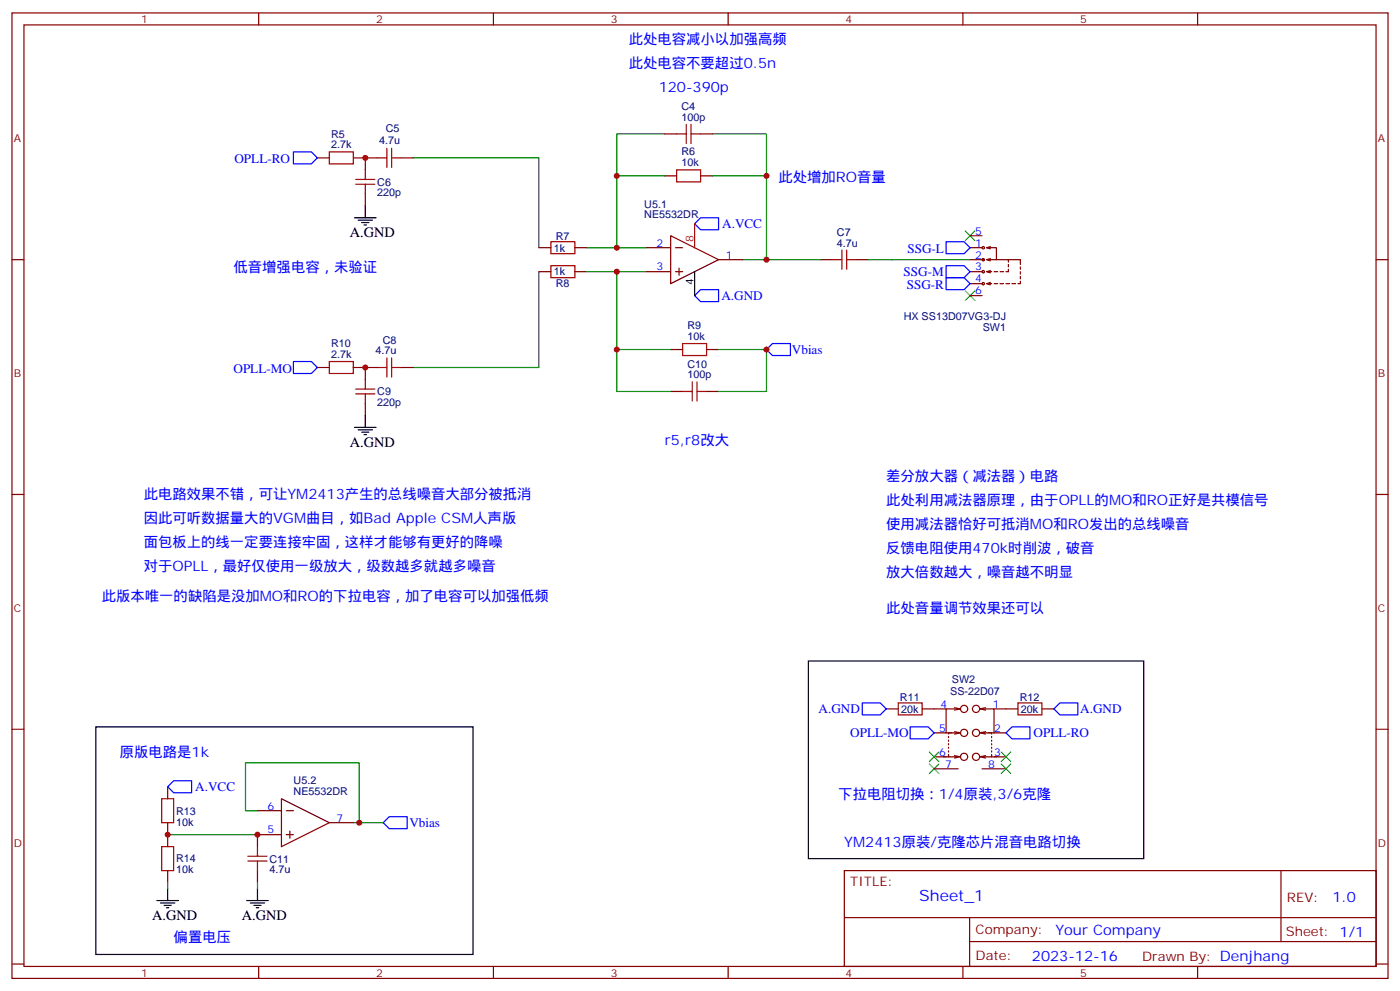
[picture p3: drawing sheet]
<svg xmlns="http://www.w3.org/2000/svg" width="412mm" height="292mm" viewBox="0 0 412 292" stroke-linecap="round" stroke-linejoin="round" font-family="sans-serif">
<g fill="none" stroke="#870000" stroke-width=".35">
<path d="M3.5 3.8h405.4v284.3h-405.4zM7.1 7.3h398.2v277.3h-398.2zM76.2 3.8v3.5M145.3 3.8v3.5M214.5 3.8v3.5M283.6 3.8v3.5M352.8 3.8v3.5M195.8 39.4h3.5M206.4 39.4h3.5M93.5 46.5h3.5M104.1 46.5h7M107.6 46.5v3.5"/>
<path d="M107.6 57.1v3.5M118.2 46.5h3.5M195.8 51.8h3.5M206.4 51.8h3.5M3.5 76.5h3.6M158.7 73h3.6M169.3 73h3.6M190.5 73h7.1M197.6 69.4l14.1 7.1-14.1 7zM199 73h2.1M200 79v2.1M211.7 76.5h7"/>
<path d="M241.7 76.5h3.5M252.2 76.5h3.6M285.8 76.5h4.2M285.8 73h3.5M285.8 69.4h3.5M290.7 73h2.8v3.5h-2.8M290.7 76.5l1 .3M290.7 73l1 .3M291.7 79.7l-1 .3M291.7 76.1l-1 .4M291.7 72.6l-1 .4M293.5 76.5h7.1v1.4"/>
<path d="M297 79.3v.7h-.7M297 76.5v.7M297 77.9v.7M300.6 78.6v.7M405.3 76.5h3.6M158.7 80h3.6M169.3 80h3.6M190.5 80h7.1M199 80h2.1M285.8 80h3.5M285.8 83.5h3.5M285.8 87.1h3.5"/>
<path d="M290.7 80h1.4M290.7 83.5h1.4M290.7 80l1 .4M290.7 83.5l1 .4M291.7 83.2l-1 .3M292.8 80h1.1M292.8 83.5h1.1M294.6 80h1M294.6 83.5h1M296.3 83.5h1.1M298.1 83.5h1.1M300.6 82.8v.7h-.7"/>
<path d="M300.6 80v.7M300.6 81.4v.7M93.5 108.2h3.5M104.1 108.2h7M107.6 108.2v3.6M107.6 118.8v3.5M118.2 108.2h3.5M197.6 115.3h3.5M197.6 102.9h3.5M208.1 115.3h3.6M208.1 102.9h3.6M3.5 145.6h3.6"/>
<path d="M405.3 145.6h3.6M3.5 214.8h3.6M261.1 208.8h3.5M271.6 208.8h7.1M275.2 215.8h5.3M279.4 216.9v.3M279.4 217.9v.4M279.4 219v.4M281.2 215.5l1.7 .3-1.7 .4M281.2 208.4l1.7 .4M282.2 215.8h-2.8v.4M282.9 208.8h-4.2v7"/>
<path d="M282.9 208.8l-1.7 .3M288.6 208.8h4.2v7M288.6 208.8l1.7 .3M288.6 215.8l1.7 .4M289.3 215.8h2.8v.4M290.3 208.4l-1.7 .4M290.3 215.5l-1.7 .3M291 215.8h5.3M292.1 216.9v.3M292.1 217.9v.4M292.1 219v.4M292.8 208.8h7.1"/>
<path d="M306.9 208.8h3.5M405.3 214.8h3.6M49.4 231.7v3.5M75.8 238.8h7.1M82.9 235.2l14.1 7.1-14.1 7zM84.3 238.8h2.1M275.2 222.9h4.4M275.2 226.4h7M279.4 222.2v.7h2.8M279.4 220.1v.3M279.4 221.1v.4M281.2 222.5l1.7 .4-1.7 .3"/>
<path d="M288.6 222.9l1.7 .3M289.3 226.4h7M290.3 222.5l-1.7 .4M291.9 222.9h4.4M292.1 222.2v.7h-2.8M292.1 220.1v.3M292.1 221.1v.4M49.4 242.3v7M49.4 256.4v3.5M75.8 256.4v3.5M82.9 245.8h-7.1v3.5M84.3 245.8h2.1"/>
<path d="M85.4 244.8v2.1M97 242.3h7.1M248.7 256.4h156.6v28.2h-156.6zM377.3 256.4v20.9M248.7 270.2h156.5M285.6 277.3h119.6M285.6 270.2v14.2M3.5 283.9h3.6M76.2 284.6v3.5M145.3 284.6v3.5M214.5 284.6v3.5M283.6 284.6v3.5"/>
<path d="M352.8 284.6v3.5M405.3 283.9h3.6"/>
<circle cx="289.6" cy="76.5" r=".35"/>
<circle cx="289.6" cy="73" r=".35"/>
<circle cx="289.6" cy="80" r=".35"/>
<circle cx="289.6" cy="83.5" r=".35"/>
<circle cx="284" cy="215.8" r="1.06"/>
<circle cx="284" cy="208.8" r="1.06"/>
<circle cx="287.5" cy="215.8" r="1.06"/>
<circle cx="287.5" cy="208.8" r="1.06"/>
<circle cx="284" cy="222.9" r="1.06"/>
<circle cx="287.5" cy="222.9" r="1.06"/>
</g>
<g fill="none" stroke="#00f" stroke-width=".35">
<path d="M86.4 44.7h5.3l1.8 1.8-1.8 1.8h-5.3zM206.4 64.1h5.3v3.6h-5.3l-1.8-1.8zM278.7 71.2h5.3l1.8 1.8-1.8 1.7h-5.3zM278.7 78.2h5.3l1.8 1.8-1.8 1.8h-5.3zM204.6 87.1l1.8-1.8h5.3v3.5h-5.3zM278.7 81.8h5.3l1.8 1.7-1.8 1.8h-5.3zM86.4 106.5h5.3l1.8 1.7-1.8 1.8h-5.3zM225.8 102.9l1.7-1.7h5.3v3.5h-5.3zM254 207h5.3l1.8 1.8-1.8 1.7h-5.3zM268.1 214.1h5.3l1.8 1.7-1.8 1.8h-5.3zM298.1 214.1h5.3v3.5h-5.3l-1.8-1.8zM312.2 207h5.3v3.5h-5.3l-1.8-1.7z"/>
<path d="M51.2 229.9h5.2v3.6h-5.2l-1.8-1.8zM114.7 240.5h5.2v3.6h-5.2l-1.8-1.8z"/>
</g>
<g fill="none" stroke="#a10000" stroke-width=".35">
<path d="M199.3 39.4h2.8M202.1 36.6v5.7M203.6 39.4h2.8M203.6 36.6v5.7M97 44.7h7.1v3.6h-7.1zM104.8 54.3h5.6M104.8 52.8h5.6M107.6 50v2.8M107.6 54.3v2.8M111.1 46.5h2.8M113.9 43.7v5.6M115.4 43.7v5.6"/>
<path d="M115.4 46.5h2.8M199.3 50h7.1v3.6h-7.1zM162.3 78.2h7v3.6h-7zM162.3 71.2h7v3.5h-7zM245.2 76.5h2.8M248 73.7v5.6M249.4 76.5h2.8M249.4 73.7v5.6M97 106.5h7.1v3.5h-7.1zM104.8 116h5.6M104.8 114.6h5.6M107.6 111.8v2.8"/>
<path d="M107.6 116v2.8M111.1 108.2h2.8M113.9 105.4v5.7M115.4 105.4v5.7M115.4 108.2h2.8M201.1 101.2h7v3.5h-7zM201.1 115.3h2.8M203.9 112.5v5.6M205.3 115.3h2.8M205.3 112.5v5.6M264.6 207h7v3.5h-7zM299.9 207h7v3.5h-7z"/>
<path d="M47.6 235.2h3.6v7.1h-3.6zM47.6 249.3h3.6v7.1h-3.6zM73 253.6h5.7M73 252.2h5.7M75.8 249.3v2.9M75.8 253.6v2.8"/>
</g>
<g fill="none" stroke="#008700" stroke-width=".35">
<path d="M195.8 39.4h-14.1v12.4M209.9 39.4h15.9v12.4M121.7 46.5h37v26.5M195.8 51.8h-14.1v21.2M209.9 51.8h15.9v24.7h-7.1M172.9 73h17.6M225.8 76.5h15.9M255.8 76.5h30M158.7 80v28.2h-37M172.9 80h17.6M181.7 80v35.3h15.9M181.7 102.9h15.9"/>
<path d="M211.7 102.9h14.1v12.4h-14.1M75.8 238.8h-3.5v-14.2h33.5v17.7M49.4 259.9v1.8M49.4 245.8h26.4M75.8 259.9v1.8M104.1 242.3h8.8"/>
</g>
<g fill="none" stroke="#000" stroke-width=".35">
<path d="M104.4 64.1h6.4M105.5 64.8h4.2M106.5 65.5h2.2M107.2 66.3h.7M107.6 60.6v3.5M204.6 80v7.1M104.4 125.9h6.4M105.5 126.6h4.2M106.5 127.3h2.2M107.2 128h.7M107.6 122.3v3.6M28.2 214.1h111.1v67h-111.1z"/>
<path d="M46.2 265.2h6.4M47.3 265.9h4.2M48.3 266.6h2.1M49 267.3h.7M49.4 261.7v3.5M72.7 265.2h6.3M73.7 265.9h4.3M74.8 266.6h2.1M75.5 267.3h.7M75.8 261.7v3.5"/>
</g>
<path d="M284.3 68l2.9 2.8M287.2 68l-2.9 2.8M284.3 85.7l2.9 2.8M287.2 85.7l-2.9 2.8M273.8 225l2.8 2.8M273.8 221.5l2.8 2.8M276.6 225l-2.8 2.8M276.6 221.5l-2.8 2.8M294.9 225l2.8 2.8M294.9 221.5l2.8 2.8M297.7 225l-2.8 2.8M297.7 221.5l-2.8 2.8" fill="none" stroke="#3c3" stroke-width=".35"/>
<path d="M204.6 65.9v7.1" fill="none" stroke="#f00" stroke-width=".35"/>
<g fill="#c00">
<circle cx="225.8" cy="51.8" r=".88"/>
<circle cx="181.7" cy="51.8" r=".88"/>
<circle cx="181.7" cy="73" r=".88"/>
<circle cx="49.4" cy="245.8" r=".88"/>
<circle cx="181.7" cy="80" r=".88"/>
<circle cx="181.7" cy="102.9" r=".88"/>
<circle cx="225.8" cy="102.9" r=".88"/>
<circle cx="105.8" cy="242.3" r=".88"/>
<circle cx="225.8" cy="76.5" r=".88"/>
<circle cx="107.6" cy="108.2" r=".88"/>
<circle cx="107.6" cy="46.5" r=".88"/>
<circle cx="75.8" cy="245.8" r=".88"/>
</g>
<path d="M238.1 194.7h98.8v58.2h-98.8z" fill="none" stroke="#000" stroke-width=".35"/>
<text font-size="4.6" fill="#00f" x="270.8" y="265.4">Sheet_1</text>
<g font-size="4.2" fill="#00f">
<text x="185.2" y="13">此处电容减小以加强高频</text>
<text x="185.2" y="20">此处电容不要超过0.5n</text>
<text x="194" y="27.1">120-390p</text>
<text x="229.3" y="53.6">此处增加RO音量</text>
<text x="68.8" y="80">低音增强电容，未验证</text>
<text x="195.8" y="131.2">r5,r8改大</text>
<text x="261.1" y="141.7">差分放大器（减法器）电路</text>
<text x="42.3" y="147">此电路效果不错，可让YM2413产生的总线噪音大部分被抵消</text>
<text x="261.1" y="148.8">此处利用减法器原理，由于OPLL的MO和RO正好是共模信号</text>
<text x="42.3" y="154.1">因此可听数据量大的VGM曲目，如Bad Apple CSM人声版</text>
<text x="261.1" y="155.9">使用减法器恰好可抵消MO和RO发出的总线噪音</text>
<text x="42.3" y="161.1">面包板上的线一定要连接牢固，这样才能够有更好的降噪</text>
<text x="261.1" y="162.9">反馈电阻使用470k时削波，破音</text>
<text x="42.3" y="168.2">对于OPLL，最好仅使用一级放大，级数越多就越多噪音</text>
<text x="261.1" y="170">放大倍数越大，噪音越不明显</text>
<text x="30" y="177">此版本唯一的缺陷是没加MO和RO的下拉电容，加了电容可以加强低频</text>
<text x="261.1" y="180.6">此处音量调节效果还可以</text>
<text x="35.3" y="222.9">原版电路是1k</text>
<text x="246.9" y="235.2">下拉电阻切换：1/4原装,3/6克隆</text>
<text x="248.7" y="249.3">YM2413原装/克隆芯片混音电路切换</text>
<text x="392.5" y="265.7">1.0</text>
<text x="310.9" y="275.2">Your Company</text>
<text x="51.2" y="277.6">偏置电压</text>
<text x="304" y="283">2023-12-16</text>
</g>
<g font-size="4.2">
<text x="103" y="69.8">A.GND</text>
<text x="103" y="131.5">A.GND</text>
<text x="44.8" y="270.9">A.GND</text>
<text x="71.3" y="270.9">A.GND</text>
</g>
<g font-size="3.9" fill="#00f">
<text x="69.1" y="48.1">OPLL-RO</text>
<text x="212.7" y="67.2">A.VCC</text>
<text x="267.3" y="74.5">SSG-L</text>
<text x="266.2" y="81.3">SSG-M</text>
<text x="212.5" y="88.3">A.GND</text>
<text x="267.1" y="85.1">SSG-R</text>
<text x="233.3" y="104.3">Vbias</text>
<text x="68.8" y="109.8">OPLL-MO</text>
<text x="241.1" y="210">A.GND</text>
<text x="318.2" y="210">A.GND</text>
<text x="250.5" y="217.1">OPLL-MO</text>
<text x="304.5" y="217">OPLL-RO</text>
<text x="57.5" y="233">A.VCC</text>
<text x="120.6" y="243.6">Vbias</text>
</g>
<g font-size="3.9" fill="#800">
<text x="250.5" y="261">TITLE:</text>
<text x="379.1" y="265.7">REV:</text>
<text x="287.4" y="275.2">Company:</text>
<text x="378.7" y="275.8">Sheet: 1/1</text>
<text x="287.4" y="282.9">Date:</text>
<text x="336.4" y="282.9">Drawn By: Denjhang</text>
</g>
<g font-size="3.2" fill="#800">
<text x="41.6" y="6.8">1</text>
<text x="110.8" y="6.8">2</text>
<text x="179.9" y="6.8">3</text>
<text x="249.1" y="6.8">4</text>
<text x="318.2" y="6.8">5</text>
<text x="4.1" y="41.9">A</text>
<text x="405.9" y="41.9">A</text>
<text x="4.1" y="111.1">B</text>
<text x="405.9" y="111.1">B</text>
<text x="4.1" y="180.2">C</text>
<text x="405.9" y="180.2">C</text>
<text x="4.1" y="249.3">D</text>
<text x="405.9" y="249.3">D</text>
<text x="41.6" y="287.6">1</text>
<text x="110.8" y="287.6">2</text>
<text x="179.9" y="287.6">3</text>
<text x="249.1" y="287.6">4</text>
<text x="318.2" y="287.6">5</text>
</g>
<g font-size="3.2" fill="#000080">
<text x="200.7" y="35.6">100p</text>
<text x="200.7" y="32.4">C4</text>
<text x="97.5" y="40.5">R5</text>
<text x="113.6" y="38.8">C5</text>
<text x="97.5" y="43.7">2.7k</text>
<text x="111.7" y="42.3">4.7u</text>
<text x="200.7" y="45.7">R6</text>
<text x="200.7" y="49">10k</text>
<text x="111.1" y="57.9">220p</text>
<text x="111.1" y="54.7">C6</text>
<text x="189.8" y="64.1">NE5532DR</text>
<text x="189.8" y="61.2">U5.1</text>
<text x="163.7" y="70.6">R7</text>
<text x="246.5" y="69.6">C7</text>
<text x="163.1" y="74.1">1k</text>
<text x="246.5" y="72.6">4.7u</text>
<text x="163.1" y="81.1">1k</text>
<text x="163.7" y="84.7">R8</text>
<text x="266.2" y="94.3">HX SS13D07VG3-DJ</text>
<text x="112.8" y="101.3">C8</text>
<text x="202.5" y="100.1">10k</text>
<text x="202.5" y="96.9">R9</text>
<text x="289.5" y="97.5">SW1</text>
<text x="97.5" y="105.4">2.7k</text>
<text x="97.5" y="102.2">R10</text>
<text x="110.7" y="104.4">4.7u</text>
<text x="202.5" y="111.4">100p</text>
<text x="202.5" y="108.2">C10</text>
<text x="111.1" y="119.6">220p</text>
<text x="111.1" y="116.4">C9</text>
<text x="280.4" y="201.1">SW2</text>
<text x="265.1" y="206.4">R11</text>
<text x="265.4" y="209.9">20k</text>
<text x="279.9" y="204.6">SS-22D07</text>
<text x="300.4" y="206.4">R12</text>
<text x="300.7" y="210.1">20k</text>
<text x="86.5" y="230.8">U5.2</text>
<text x="51.9" y="239.9">R13</text>
<text x="86.5" y="234">NE5532DR</text>
<text x="51.9" y="243.1">10k</text>
<text x="51.9" y="257.2">10k</text>
<text x="51.9" y="254">R14</text>
<text x="79.4" y="257.2">4.7u</text>
<text x="79.4" y="254">C11</text>
</g>
<text font-size="3.2" fill="#f00" x="204.3" y="71.2" transform="rotate(-90 204.3 71.2)">8</text>
<g font-size="3.2" fill="#00f">
<text x="287.3" y="69.1">5</text>
<text x="193.4" y="72.6">2</text>
<text x="213.8" y="76.1">1</text>
<text x="287.3" y="76.1">2</text>
<text x="287.3" y="72.6">1</text>
<text x="193.4" y="79.7">3</text>
<text x="287.3" y="83.2">4</text>
<text x="287.3" y="79.7">3</text>
<text x="287.3" y="86.7">6</text>
<text x="277" y="208.4">4</text>
<text x="292.5" y="208.4">1</text>
<text x="276.7" y="215.5">5</text>
<text x="292.8" y="215.5">2</text>
<text x="276.7" y="222.5">6</text>
<text x="278.4" y="226.1">7</text>
<text x="291" y="226.1">8</text>
<text x="292.8" y="222.5">3</text>
<text x="78.8" y="238.4">6</text>
<text x="78.8" y="245.5">5</text>
<text x="99.1" y="241.9">7</text>
</g>
<text font-size="3.2" x="204.3" y="83.8" transform="rotate(-90 204.3 83.8)">4</text>
</svg>
